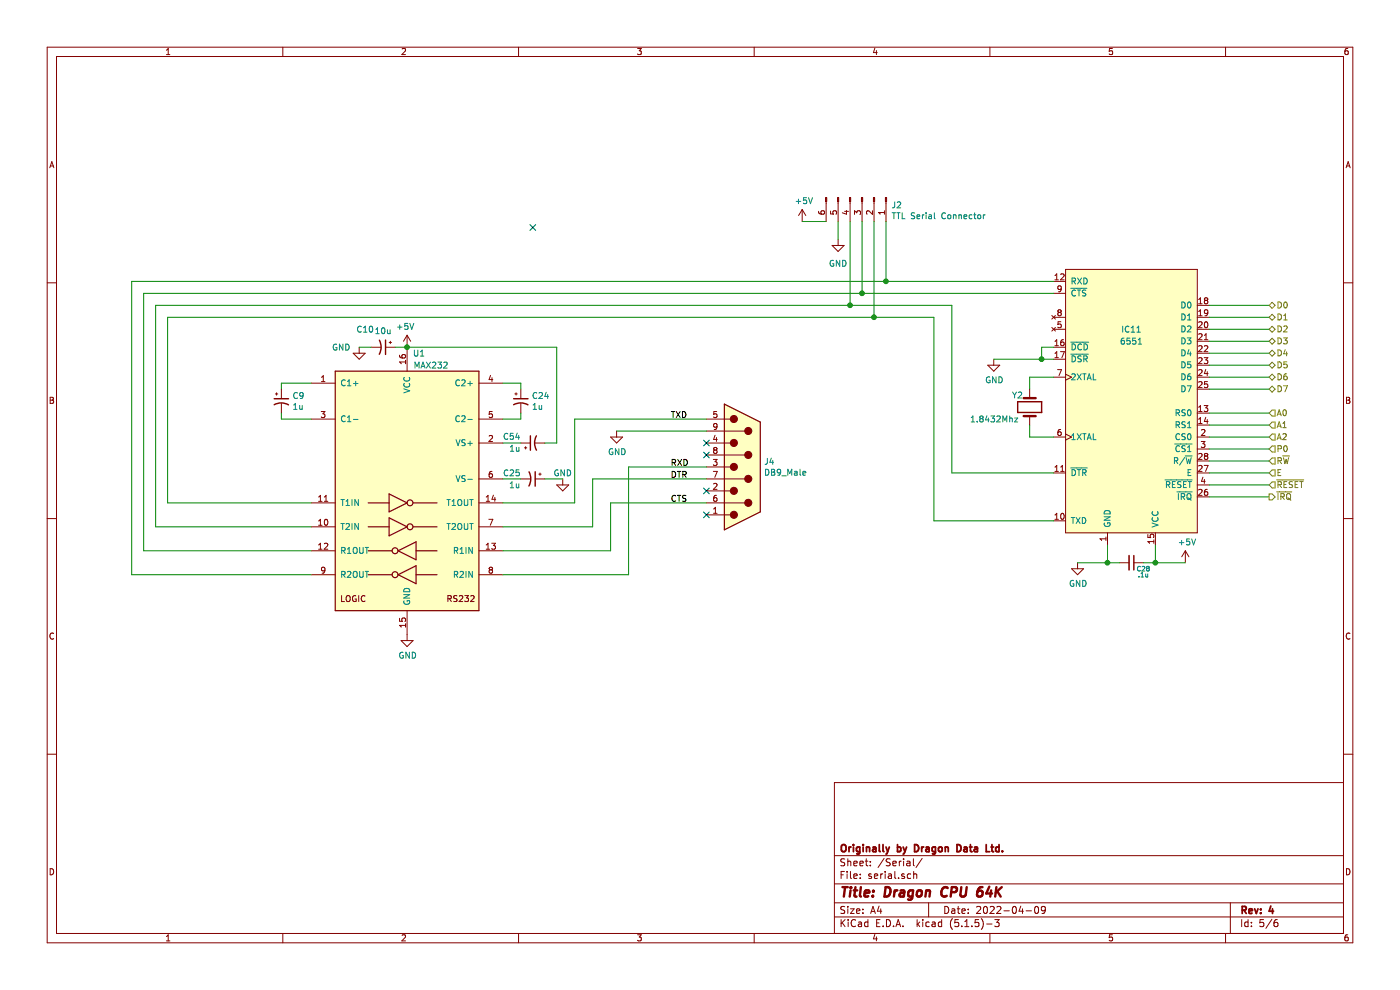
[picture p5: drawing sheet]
EESchema Schematic File Version 4
EELAYER 30 0
EELAYER END
$Descr A4 11693 8268
encoding utf-8
Sheet 5 6
Title "Dragon CPU 64K"
Date "2022-04-09"
Rev "4"
Comp "Originally by Dragon Data Ltd."
Comment1 ""
Comment2 ""
Comment3 ""
Comment4 ""
$EndDescr
Text HLabel 10600 2550 2    50   3State ~ 0
D0
Text HLabel 10600 2650 2    50   3State ~ 0
D1
Text HLabel 10600 2750 2    50   3State ~ 0
D2
Text HLabel 10600 2850 2    50   3State ~ 0
D3
Text HLabel 10600 2950 2    50   3State ~ 0
D4
Text HLabel 10600 3050 2    50   3State ~ 0
D5
Text HLabel 10600 3150 2    50   3State ~ 0
D6
Text HLabel 10600 3250 2    50   3State ~ 0
D7
Wire Wire Line
	10600 2550 10100 2550
Wire Wire Line
	10600 2650 10100 2650
Wire Wire Line
	10100 2750 10600 2750
Wire Wire Line
	10600 2850 10100 2850
Wire Wire Line
	10100 2950 10600 2950
Wire Wire Line
	10600 3050 10100 3050
Wire Wire Line
	10100 3150 10600 3150
Wire Wire Line
	10600 3250 10100 3250
Text HLabel 10600 3450 2    50   Input ~ 0
A0
Wire Wire Line
	10600 3450 10100 3450
Text HLabel 10600 3550 2    50   Input ~ 0
A1
Text HLabel 10600 3650 2    50   Input ~ 0
A2
Wire Wire Line
	10600 3550 10100 3550
Wire Wire Line
	10100 3650 10600 3650
Text HLabel 10600 3750 2    50   Input ~ 0
P0
Wire Wire Line
	10600 3750 10100 3750
Text HLabel 10600 3850 2    50   Input ~ 0
R~W~
Wire Wire Line
	10600 3850 10100 3850
Text HLabel 10600 3950 2    50   Input ~ 0
E
Text HLabel 10600 4050 2    50   Input ~ 0
~RESET
Wire Wire Line
	10600 4150 10100 4150
Wire Wire Line
	10100 4050 10600 4050
Wire Wire Line
	10600 3950 10100 3950
Wire Wire Line
	9650 4550 9650 4700
Wire Wire Line
	9650 4700 9550 4700
Wire Wire Line
	9250 4550 9250 4700
Wire Wire Line
	9250 4700 9350 4700
$Comp
L power:+5V #PWR0232
U 1 1
P 9900 4700
F 0 "#PWR0232" H 9900 4550 50  0001 C CNN
F 1 "+5V" H 9915 4873 50  0000 C CNN
F 2 "" H 9900 4700 50  0001 C CNN
F 3 "" H 9900 4700 50  0001 C CNN
	1    9900 4700
	1    0    0    -1  
$EndComp
$Comp
L power:GND #PWR0233
U 1 1
P 9000 4700
F 0 "#PWR0233" H 9000 4450 50  0001 C CNN
F 1 "GND" H 9005 4527 50  0000 C CNN
F 2 "" H 9000 4700 50  0001 C CNN
F 3 "" H 9000 4700 50  0001 C CNN
	1    9000 4700
	1    0    0    -1  
$EndComp
Connection ~ 9250 4700
Wire Wire Line
	9650 4700 9900 4700
Connection ~ 9650 4700
$Comp
L power:GND #PWR0236
U 1 1
P 8300 3000
F 0 "#PWR0236" H 8300 2750 50  0001 C CNN
F 1 "GND" H 8305 2827 50  0000 C CNN
F 2 "" H 8300 3000 50  0001 C CNN
F 3 "" H 8300 3000 50  0001 C CNN
	1    8300 3000
	1    0    0    -1  
$EndComp
Wire Wire Line
	8800 3000 8700 3000
Wire Wire Line
	8800 2900 8700 2900
Wire Wire Line
	8700 2900 8700 3000
Connection ~ 8700 3000
Wire Wire Line
	8700 3000 8300 3000
Wire Wire Line
	9000 4700 9250 4700
$Comp
L Device:C_Small C28
U 1 1
P 9450 4700
F 0 "C28" V 9500 4800 39  0000 C CNN
F 1 ".1u" V 9550 4800 39  0000 C CNN
F 2 "Capacitor_THT:C_Disc_D7.5mm_W2.5mm_P5.00mm" H 9450 4700 50  0001 C CNN
F 3 "~" H 9450 4700 50  0001 C CNN
	1    9450 4700
	0    1    1    0   
$EndComp
Wire Wire Line
	1200 2450 7200 2450
Wire Wire Line
	1100 2350 7400 2350
Text HLabel 10600 4150 2    50   Output ~ 0
~IRQ
$Comp
L dragon64:6551 IC11
U 1 1
P 9450 3350
AR Path="/60380A17" Ref="IC11"  Part="1" 
AR Path="/5FC1765A/60380A17" Ref="IC11"  Part="1" 
F 0 "IC11" H 9450 3950 50  0000 C CNN
F 1 "6551" H 9450 3850 50  0000 C CNN
F 2 "Package_DIP:DIP-28_W15.24mm_Socket_LongPads" H 10000 3950 50  0001 C CNN
F 3 "" H 10000 3950 50  0001 C CNN
	1    9450 3350
	1    0    0    -1  
$EndComp
$Comp
L power:GND #PWR0284
U 1 1
P 5150 3600
F 0 "#PWR0284" H 5150 3350 50  0001 C CNN
F 1 "GND" H 5155 3427 50  0000 C CNN
F 2 "" H 5150 3600 50  0001 C CNN
F 3 "" H 5150 3600 50  0001 C CNN
	1    5150 3600
	1    0    0    -1  
$EndComp
Text Label 5600 3500 0    50   ~ 0
TXD
Text Label 5600 4000 0    50   ~ 0
DTR
Text Label 5600 3900 0    50   ~ 0
RXD
Text Label 5600 4200 0    50   ~ 0
CTS
$Comp
L Interface_UART:MAX232 U1
U 1 1
P 3400 4100
F 0 "U1" H 3500 5250 50  0000 C CNN
F 1 "MAX232" H 3600 5150 50  0000 C CNN
F 2 "Package_DIP:DIP-16_W7.62mm_Socket_LongPads" H 3450 3050 50  0001 L CNN
F 3 "http://www.ti.com/lit/ds/symlink/max232.pdf" H 3400 4200 50  0001 C CNN
	1    3400 4100
	1    0    0    -1  
$EndComp
$Comp
L power:+5V #PWR?
U 1 1
P 3400 2900
AR Path="/61A18993" Ref="#PWR?"  Part="1" 
AR Path="/5FB668CD/61A18993" Ref="#PWR?"  Part="1" 
AR Path="/5FC1765A/61A18993" Ref="#PWR0239"  Part="1" 
F 0 "#PWR0239" H 3400 2750 50  0001 C CNN
F 1 "+5V" H 3415 3073 50  0000 C CNN
F 2 "" H 3400 2900 50  0001 C CNN
F 3 "" H 3400 2900 50  0001 C CNN
	1    3400 2900
	-1   0    0    -1  
$EndComp
$Comp
L power:GND #PWR0240
U 1 1
P 3400 5300
F 0 "#PWR0240" H 3400 5050 50  0001 C CNN
F 1 "GND" H 3405 5127 50  0000 C CNN
F 2 "" H 3400 5300 50  0001 C CNN
F 3 "" H 3400 5300 50  0001 C CNN
	1    3400 5300
	1    0    0    -1  
$EndComp
Wire Wire Line
	1100 4800 2600 4800
Wire Wire Line
	1100 2350 1100 4800
Wire Wire Line
	2600 4600 1200 4600
Wire Wire Line
	1200 2450 1200 4600
Wire Wire Line
	7950 3950 7950 2550
Wire Wire Line
	7950 2550 7100 2550
Wire Wire Line
	1300 2550 1300 4400
Wire Wire Line
	1300 4400 2600 4400
Wire Wire Line
	7950 3950 8800 3950
Wire Wire Line
	7800 4350 7800 2650
Wire Wire Line
	7800 2650 7300 2650
Wire Wire Line
	1400 2650 1400 4200
Wire Wire Line
	1400 4200 2600 4200
Wire Wire Line
	7800 4350 8800 4350
Wire Wire Line
	4200 4800 5250 4800
Wire Wire Line
	5100 4600 5100 4200
Wire Wire Line
	4200 4600 5100 4600
Wire Wire Line
	4950 4400 4200 4400
$Comp
L Device:C_Polarized_Small_US C9
U 1 1
P 2350 3350
F 0 "C9" H 2441 3396 50  0000 L CNN
F 1 "1u" H 2441 3305 50  0000 L CNN
F 2 "Capacitor_THT:CP_Radial_D4.0mm_P2.00mm" H 2350 3350 50  0001 C CNN
F 3 "~" H 2350 3350 50  0001 C CNN
	1    2350 3350
	1    0    0    -1  
$EndComp
$Comp
L Device:C_Polarized_Small_US C24
U 1 1
P 4350 3350
F 0 "C24" H 4441 3396 50  0000 L CNN
F 1 "1u" H 4441 3305 50  0000 L CNN
F 2 "Capacitor_THT:CP_Radial_D4.0mm_P2.00mm" H 4350 3350 50  0001 C CNN
F 3 "~" H 4350 3350 50  0001 C CNN
	1    4350 3350
	1    0    0    -1  
$EndComp
$Comp
L Device:C_Polarized_Small_US C25
U 1 1
P 4450 4000
F 0 "C25" V 4400 3750 50  0000 L CNN
F 1 "1u" V 4500 3800 50  0000 L CNN
F 2 "Capacitor_THT:CP_Radial_D4.0mm_P2.00mm" H 4450 4000 50  0001 C CNN
F 3 "~" H 4450 4000 50  0001 C CNN
	1    4450 4000
	0    1    1    0   
$EndComp
Wire Wire Line
	2600 3200 2350 3200
Wire Wire Line
	2350 3200 2350 3250
Wire Wire Line
	2600 3500 2350 3500
Wire Wire Line
	2350 3500 2350 3450
Wire Wire Line
	4200 3200 4350 3200
Wire Wire Line
	4350 3200 4350 3250
Wire Wire Line
	4200 3500 4350 3500
Wire Wire Line
	4350 3500 4350 3450
Wire Wire Line
	4200 3700 4350 3700
Wire Wire Line
	4200 4000 4350 4000
$Comp
L Device:C_Polarized_Small_US C10
U 1 1
P 3200 2900
F 0 "C10" V 3050 2750 50  0000 C CNN
F 1 "10u" V 3063 2900 50  0000 C CNN
F 2 "Capacitor_THT:CP_Radial_D4.0mm_P2.00mm" H 3200 2900 50  0001 C CNN
F 3 "~" H 3200 2900 50  0001 C CNN
	1    3200 2900
	0    1    1    0   
$EndComp
Wire Wire Line
	3400 2900 3300 2900
Connection ~ 3400 2900
Wire Wire Line
	3100 2900 3000 2900
$Comp
L power:GND #PWR0241
U 1 1
P 3000 2900
F 0 "#PWR0241" H 3000 2650 50  0001 C CNN
F 1 "GND" H 2850 2900 50  0000 C CNN
F 2 "" H 3000 2900 50  0001 C CNN
F 3 "" H 3000 2900 50  0001 C CNN
	1    3000 2900
	1    0    0    -1  
$EndComp
$Comp
L Device:Crystal Y2
U 1 1
P 8600 3400
F 0 "Y2" V 8500 3250 50  0000 L CNN
F 1 "1.8432Mhz" V 8700 2900 50  0000 L CNN
F 2 "Crystal:Crystal_HC49-U_Vertical" H 8600 3400 50  0001 C CNN
F 3 "~" H 8600 3400 50  0001 C CNN
	1    8600 3400
	0    1    1    0   
$EndComp
Wire Wire Line
	8600 3150 8600 3250
Wire Wire Line
	8600 3150 8800 3150
Wire Wire Line
	8600 3650 8600 3550
Wire Wire Line
	8600 3650 8800 3650
$Comp
L Connector:Conn_01x06_Male J2
U 1 1
P 7200 1650
F 0 "J2" V 7262 1894 50  0000 L CNN
F 1 "TTL Serial Connector" V 7353 1894 50  0000 L CNN
F 2 "Connector_PinHeader_2.54mm:PinHeader_1x06_P2.54mm_Vertical" H 7200 1650 50  0001 C CNN
F 3 "~" H 7200 1650 50  0001 C CNN
	1    7200 1650
	0    1    1    0   
$EndComp
Wire Wire Line
	7400 1850 7400 2350
Connection ~ 7400 2350
Wire Wire Line
	7400 2350 8800 2350
Wire Wire Line
	7200 1850 7200 2450
Connection ~ 7200 2450
Wire Wire Line
	7200 2450 8800 2450
Wire Wire Line
	7300 1850 7300 2650
Connection ~ 7300 2650
Wire Wire Line
	7300 2650 1400 2650
Wire Wire Line
	7100 1850 7100 2550
Connection ~ 7100 2550
Wire Wire Line
	7100 2550 1300 2550
$Comp
L power:GND #PWR0107
U 1 1
P 7000 2000
F 0 "#PWR0107" H 7000 1750 50  0001 C CNN
F 1 "GND" H 7000 1800 50  0000 C CNN
F 2 "" H 7000 2000 50  0001 C CNN
F 3 "" H 7000 2000 50  0001 C CNN
	1    7000 2000
	1    0    0    -1  
$EndComp
Wire Wire Line
	7000 1850 7000 2000
$Comp
L power:+5V #PWR0108
U 1 1
P 6700 1850
F 0 "#PWR0108" H 6700 1700 50  0001 C CNN
F 1 "+5V" H 6715 2023 50  0000 C CNN
F 2 "" H 6700 1850 50  0001 C CNN
F 3 "" H 6700 1850 50  0001 C CNN
	1    6700 1850
	1    0    0    -1  
$EndComp
Wire Wire Line
	6900 1850 6700 1850
$Comp
L Device:C_Polarized_Small_US C54
U 1 1
P 4450 3700
F 0 "C54" V 4500 3800 50  0000 L CNN
F 1 "1u" V 4400 3800 50  0000 L CNN
F 2 "Capacitor_THT:CP_Radial_D4.0mm_P2.00mm" H 4450 3700 50  0001 C CNN
F 3 "~" H 4450 3700 50  0001 C CNN
	1    4450 3700
	0    -1   -1   0   
$EndComp
Wire Wire Line
	4550 3700 4650 3700
Wire Wire Line
	4650 3700 4650 2900
Wire Wire Line
	4650 2900 3400 2900
$Comp
L power:GND #PWR0173
U 1 1
P 4700 4000
F 0 "#PWR0173" H 4700 3750 50  0001 C CNN
F 1 "GND" H 4700 4050 50  0000 C CNN
F 2 "" H 4700 4000 50  0001 C CNN
F 3 "" H 4700 4000 50  0001 C CNN
	1    4700 4000
	1    0    0    -1  
$EndComp
Wire Wire Line
	4550 4000 4700 4000
$Comp
L Connector:DB9_Male J4
U 1 1
P 6200 3900
F 0 "J4" H 6380 3946 50  0000 L CNN
F 1 "DB9_Male" H 6380 3855 50  0000 L CNN
F 2 "Connector_Dsub:DSUB-9_Male_Horizontal_P2.77x2.84mm_EdgePinOffset4.94mm_Housed_MountingHolesOffset7.48mm" H 6200 3900 50  0001 C CNN
F 3 " ~" H 6200 3900 50  0001 C CNN
	1    6200 3900
	1    0    0    -1  
$EndComp
Wire Wire Line
	5900 4200 5100 4200
Wire Wire Line
	5900 3900 5250 3900
Wire Wire Line
	5250 3900 5250 4800
Wire Wire Line
	5900 3600 5150 3600
Wire Wire Line
	5900 4000 4950 4000
Wire Wire Line
	4950 4000 4950 4400
Wire Wire Line
	4800 3500 4800 4200
Wire Wire Line
	4800 4200 4200 4200
Wire Wire Line
	4800 3500 5900 3500
NoConn ~ 5900 3700
NoConn ~ 5900 3800
NoConn ~ 5900 4100
NoConn ~ 5900 4300
NoConn ~ 4450 1900
$EndSCHEMATC
